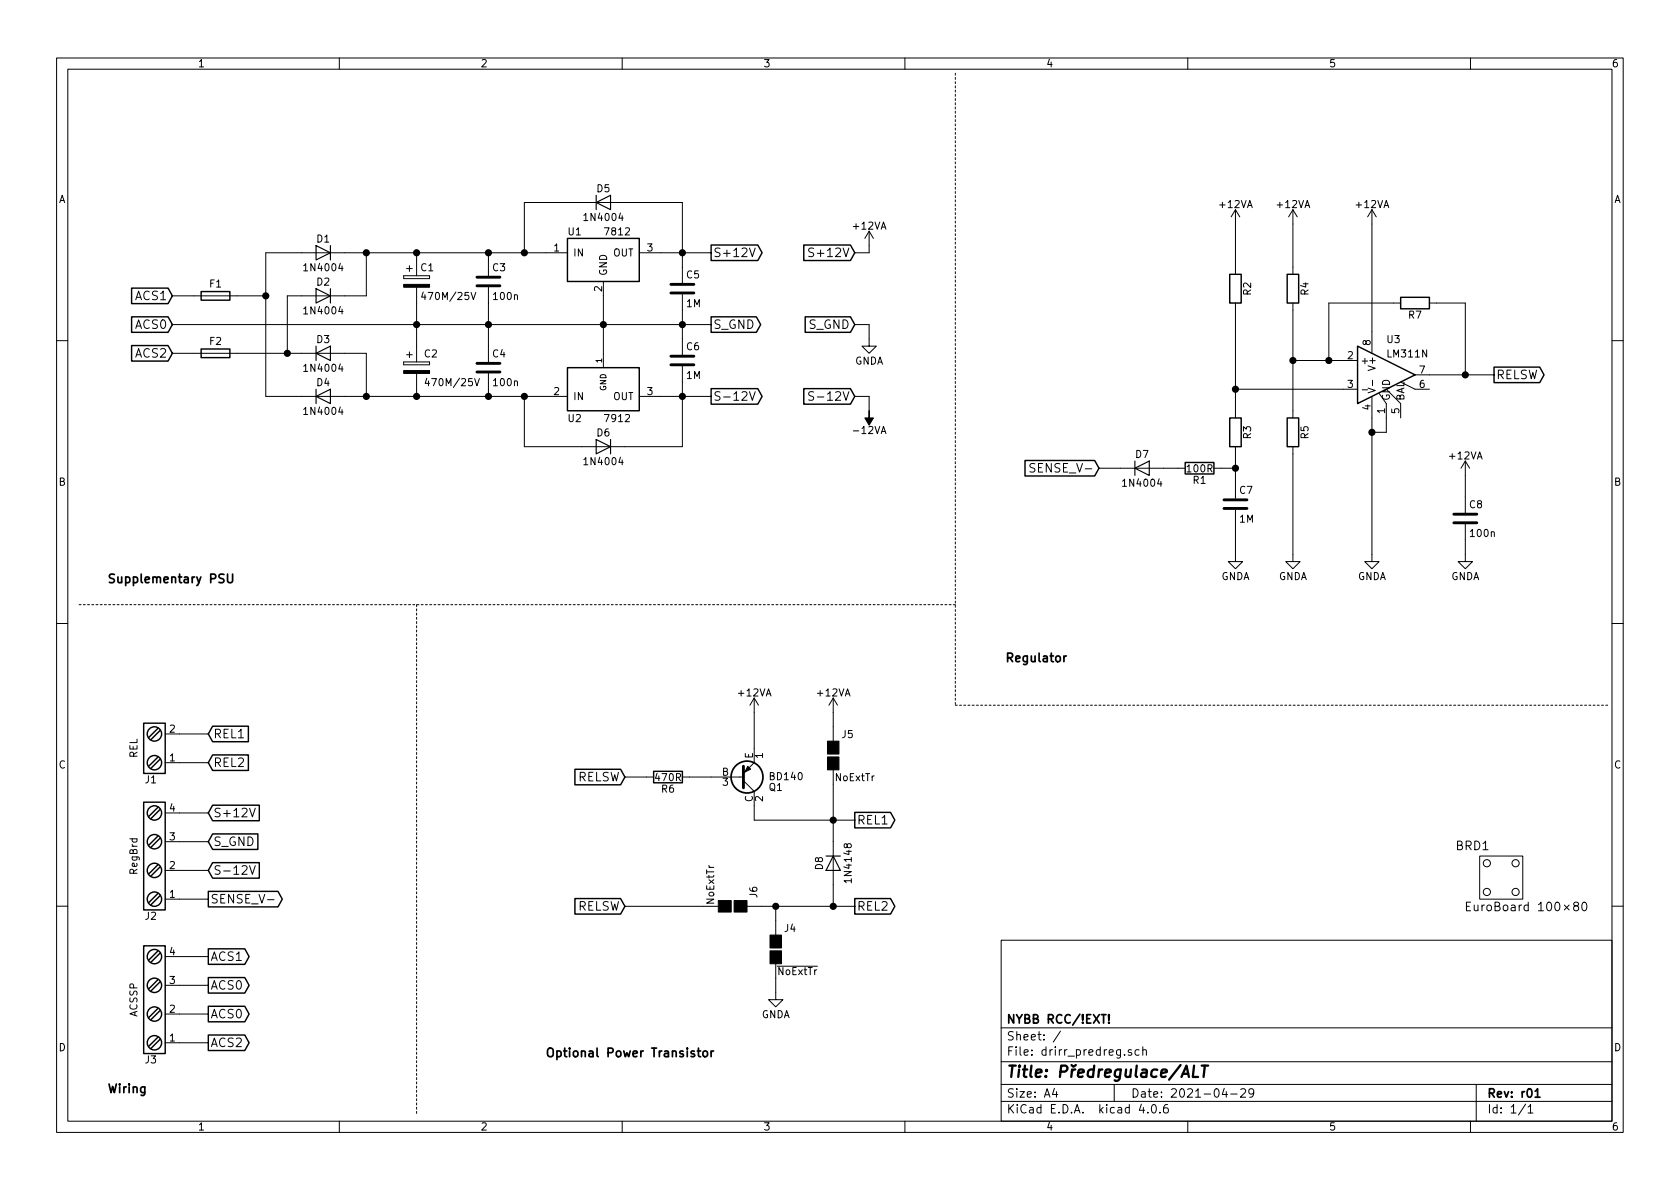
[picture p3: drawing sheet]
EESchema Schematic File Version 2
LIBS:power
LIBS:device
LIBS:transistors
LIBS:conn
LIBS:linear
LIBS:regul
LIBS:74xx
LIBS:cmos4000
LIBS:adc-dac
LIBS:memory
LIBS:xilinx
LIBS:microcontrollers
LIBS:dsp
LIBS:microchip
LIBS:analog_switches
LIBS:motorola
LIBS:texas
LIBS:intel
LIBS:audio
LIBS:interface
LIBS:digital-audio
LIBS:philips
LIBS:display
LIBS:cypress
LIBS:siliconi
LIBS:opto
LIBS:atmel
LIBS:contrib
LIBS:valves
LIBS:devices_my
LIBS:drirr_predreg-cache
EELAYER 25 0
EELAYER END
$Descr A4 11693 8268
encoding utf-8
Sheet 1 1
Title "Předregulace/ALT"
Date "2021-04-29"
Rev "r01"
Comp "NYBB RCC/!EXT!"
Comment1 ""
Comment2 ""
Comment3 ""
Comment4 ""
$EndDescr
$Comp
L Fuse F1
U 1 1
P 1500 2050
F 0 "F1" V 1580 2050 50  0000 C CNN
F 1 "Fuse" V 1425 2050 50  0001 C CNN
F 2 "Fuse_Holders_and_Fuses:Fuseholder5x20_horiz_open_universal_Type-III" V 1430 2050 50  0001 C CNN
F 3 "" H 1500 2050 50  0001 C CNN
	1    1500 2050
	0    1    -1   0   
$EndComp
$Comp
L Fuse F2
U 1 1
P 1500 2450
F 0 "F2" V 1580 2450 50  0000 C CNN
F 1 "Fuse" V 1425 2450 50  0001 C CNN
F 2 "Fuse_Holders_and_Fuses:Fuseholder5x20_horiz_open_universal_Type-III" V 1430 2450 50  0001 C CNN
F 3 "" H 1500 2450 50  0001 C CNN
	1    1500 2450
	0    1    -1   0   
$EndComp
Wire Wire Line
	1200 2050 1350 2050
Wire Wire Line
	1200 2450 1350 2450
$Comp
L D D1
U 1 1
P 2250 1750
F 0 "D1" H 2250 1850 50  0000 C CNN
F 1 "1N4004" H 2250 1650 50  0000 C CNN
F 2 "Diodes_THT:D_DO-15_P12.70mm_Horizontal" H 2250 1750 50  0001 C CNN
F 3 "" H 2250 1750 50  0001 C CNN
	1    2250 1750
	-1   0    0    -1  
$EndComp
$Comp
L D D2
U 1 1
P 2250 2050
F 0 "D2" H 2250 2150 50  0000 C CNN
F 1 "1N4004" H 2250 1950 50  0000 C CNN
F 2 "Diodes_THT:D_DO-15_P12.70mm_Horizontal" H 2250 2050 50  0001 C CNN
F 3 "" H 2250 2050 50  0001 C CNN
	1    2250 2050
	-1   0    0    -1  
$EndComp
$Comp
L D D3
U 1 1
P 2250 2450
F 0 "D3" H 2250 2550 50  0000 C CNN
F 1 "1N4004" H 2250 2350 50  0000 C CNN
F 2 "Diodes_THT:D_DO-15_P12.70mm_Horizontal" H 2250 2450 50  0001 C CNN
F 3 "" H 2250 2450 50  0001 C CNN
	1    2250 2450
	1    0    0    -1  
$EndComp
$Comp
L D D4
U 1 1
P 2250 2750
F 0 "D4" H 2250 2850 50  0000 C CNN
F 1 "1N4004" H 2250 2650 50  0000 C CNN
F 2 "Diodes_THT:D_DO-15_P12.70mm_Horizontal" H 2250 2750 50  0001 C CNN
F 3 "" H 2250 2750 50  0001 C CNN
	1    2250 2750
	1    0    0    -1  
$EndComp
Wire Wire Line
	1850 1750 1850 2750
Wire Wire Line
	1850 2050 1650 2050
Wire Wire Line
	2100 1750 1850 1750
Wire Wire Line
	2100 2050 2000 2050
Wire Wire Line
	2000 2050 2000 2450
Wire Wire Line
	1650 2450 2100 2450
Connection ~ 2000 2450
Wire Wire Line
	1850 2750 2100 2750
Connection ~ 1850 2050
Wire Wire Line
	2400 1750 3800 1750
Wire Wire Line
	2550 1750 2550 2050
Wire Wire Line
	2550 2050 2400 2050
Wire Wire Line
	2400 2450 2550 2450
Wire Wire Line
	2550 2450 2550 2750
Wire Wire Line
	2400 2750 3800 2750
$Comp
L CP C1
U 1 1
P 2900 1950
F 0 "C1" H 2925 2050 50  0000 L CNN
F 1 "470M/25V" H 2925 1850 50  0000 L CNN
F 2 "Capacitors_THT:CP_Radial_D12.5mm_P5.00mm" H 2938 1800 50  0001 C CNN
F 3 "" H 2900 1950 50  0001 C CNN
	1    2900 1950
	1    0    0    -1  
$EndComp
Wire Wire Line
	1200 2250 4950 2250
Wire Wire Line
	2900 2100 2900 2400
$Comp
L CP C2
U 1 1
P 2900 2550
F 0 "C2" H 2950 2650 50  0000 L CNN
F 1 "470M/25V" H 2950 2450 50  0000 L CNN
F 2 "Capacitors_THT:CP_Radial_D12.5mm_P5.00mm" H 2938 2400 50  0001 C CNN
F 3 "" H 2900 2550 50  0001 C CNN
	1    2900 2550
	1    0    0    -1  
$EndComp
Connection ~ 2900 2250
Wire Wire Line
	2900 1750 2900 1800
Connection ~ 2550 1750
Wire Wire Line
	2900 2750 2900 2700
Connection ~ 2550 2750
$Comp
L C C3
U 1 1
P 3400 1950
F 0 "C3" H 3425 2050 50  0000 L CNN
F 1 "100n" H 3425 1850 50  0000 L CNN
F 2 "Capacitors_THT:C_Disc_D7.5mm_W2.5mm_P5.00mm" H 3438 1800 50  0001 C CNN
F 3 "" H 3400 1950 50  0001 C CNN
	1    3400 1950
	1    0    0    -1  
$EndComp
$Comp
L C C4
U 1 1
P 3400 2550
F 0 "C4" H 3425 2650 50  0000 L CNN
F 1 "100n" H 3425 2450 50  0000 L CNN
F 2 "Capacitors_THT:C_Disc_D7.5mm_W2.5mm_P5.00mm" H 3438 2400 50  0001 C CNN
F 3 "" H 3400 2550 50  0001 C CNN
	1    3400 2550
	1    0    0    -1  
$EndComp
Wire Wire Line
	3400 2100 3400 2400
Connection ~ 3400 2250
Wire Wire Line
	3400 1750 3400 1800
Connection ~ 2900 1750
Wire Wire Line
	3400 2750 3400 2700
Connection ~ 2900 2750
Wire Wire Line
	4200 2050 4200 2450
Connection ~ 4200 2250
Connection ~ 3400 2750
Connection ~ 3400 1750
$Comp
L D D5
U 1 1
P 4200 1400
F 0 "D5" H 4200 1500 50  0000 C CNN
F 1 "1N4004" H 4200 1300 50  0000 C CNN
F 2 "Diodes_THT:D_DO-15_P12.70mm_Horizontal" H 4200 1400 50  0001 C CNN
F 3 "" H 4200 1400 50  0001 C CNN
	1    4200 1400
	1    0    0    -1  
$EndComp
$Comp
L D D6
U 1 1
P 4200 3100
F 0 "D6" H 4200 3200 50  0000 C CNN
F 1 "1N4004" H 4200 3000 50  0000 C CNN
F 2 "Diodes_THT:D_DO-15_P12.70mm_Horizontal" H 4200 3100 50  0001 C CNN
F 3 "" H 4200 3100 50  0001 C CNN
	1    4200 3100
	-1   0    0    -1  
$EndComp
Wire Wire Line
	4050 3100 3650 3100
Wire Wire Line
	3650 3100 3650 2750
Connection ~ 3650 2750
Wire Wire Line
	4050 1400 3650 1400
Wire Wire Line
	3650 1400 3650 1750
Connection ~ 3650 1750
Wire Wire Line
	4600 1750 4950 1750
Wire Wire Line
	4750 1400 4750 1850
Wire Wire Line
	4750 1400 4350 1400
Wire Wire Line
	4600 2750 4950 2750
Wire Wire Line
	4750 2650 4750 3100
Wire Wire Line
	4750 3100 4350 3100
$Comp
L C C5
U 1 1
P 4750 2000
F 0 "C5" H 4775 2100 50  0000 L CNN
F 1 "1M" H 4775 1900 50  0000 L CNN
F 2 "Capacitors_THT:C_Disc_D7.5mm_W2.5mm_P5.00mm" H 4788 1850 50  0001 C CNN
F 3 "" H 4750 2000 50  0001 C CNN
	1    4750 2000
	1    0    0    -1  
$EndComp
$Comp
L C C6
U 1 1
P 4750 2500
F 0 "C6" H 4775 2600 50  0000 L CNN
F 1 "1M" H 4775 2400 50  0000 L CNN
F 2 "Capacitors_THT:C_Disc_D7.5mm_W2.5mm_P5.00mm" H 4788 2350 50  0001 C CNN
F 3 "" H 4750 2500 50  0001 C CNN
	1    4750 2500
	1    0    0    -1  
$EndComp
Connection ~ 4750 1750
Wire Wire Line
	4750 2150 4750 2350
Connection ~ 4750 2250
Connection ~ 4750 2750
Text GLabel 4950 1750 2    60   Output ~ 0
S+12V
Text GLabel 4950 2750 2    60   Output ~ 0
S-12V
Text GLabel 4950 2250 2    60   Output ~ 0
S_GND
$Comp
L LM311N U3
U 1 1
P 9650 2600
F 0 "U3" H 9650 2850 50  0000 L CNN
F 1 "LM311N" H 9650 2750 50  0000 L CNN
F 2 "Housings_DIP:DIP-8_W7.62mm_LongPads" H 9650 2600 50  0001 C CNN
F 3 "" H 9650 2600 50  0001 C CNN
	1    9650 2600
	1    0    0    -1  
$EndComp
Text GLabel 5950 2250 0    60   Input ~ 0
S_GND
$Comp
L GNDA #PWR01
U 1 1
P 6050 2350
F 0 "#PWR01" H 6050 2100 50  0001 C CNN
F 1 "GNDA" H 6050 2200 50  0000 C CNN
F 2 "" H 6050 2350 50  0001 C CNN
F 3 "" H 6050 2350 50  0001 C CNN
	1    6050 2350
	1    0    0    -1  
$EndComp
Wire Wire Line
	6050 2350 6050 2250
Wire Wire Line
	6050 2250 5950 2250
Text GLabel 5950 1750 0    60   Input ~ 0
S+12V
$Comp
L +12VA #PWR02
U 1 1
P 6050 1700
F 0 "#PWR02" H 6050 1550 50  0001 C CNN
F 1 "+12VA" H 6050 1840 50  0000 C CNN
F 2 "" H 6050 1700 50  0001 C CNN
F 3 "" H 6050 1700 50  0001 C CNN
	1    6050 1700
	1    0    0    -1  
$EndComp
Wire Wire Line
	6050 1700 6050 1750
Wire Wire Line
	6050 1750 5950 1750
Text GLabel 5950 2750 0    60   Input ~ 0
S-12V
$Comp
L -12VA #PWR03
U 1 1
P 6050 2850
F 0 "#PWR03" H 6050 2700 50  0001 C CNN
F 1 "-12VA" H 6050 2990 50  0000 C CNN
F 2 "" H 6050 2850 50  0001 C CNN
F 3 "" H 6050 2850 50  0001 C CNN
	1    6050 2850
	1    0    0    1   
$EndComp
Wire Wire Line
	6050 2850 6050 2750
Wire Wire Line
	6050 2750 5950 2750
$Comp
L +12VA #PWR04
U 1 1
P 9550 1550
F 0 "#PWR04" H 9550 1400 50  0001 C CNN
F 1 "+12VA" H 9550 1690 50  0000 C CNN
F 2 "" H 9550 1550 50  0001 C CNN
F 3 "" H 9550 1550 50  0001 C CNN
	1    9550 1550
	1    0    0    -1  
$EndComp
Wire Wire Line
	9550 1550 9550 2300
$Comp
L GNDA #PWR05
U 1 1
P 9550 3850
F 0 "#PWR05" H 9550 3600 50  0001 C CNN
F 1 "GNDA" H 9550 3700 50  0000 C CNN
F 2 "" H 9550 3850 50  0001 C CNN
F 3 "" H 9550 3850 50  0001 C CNN
	1    9550 3850
	1    0    0    -1  
$EndComp
Wire Wire Line
	9550 2900 9550 3850
Wire Wire Line
	9650 2900 9650 3000
Wire Wire Line
	9650 3000 9550 3000
Connection ~ 9550 3000
$Comp
L D D8
U 1 1
P 5800 6000
F 0 "D8" H 5800 6100 50  0000 C CNN
F 1 "1N4148" H 5800 5900 50  0000 C CNN
F 2 "Diodes_THT:D_DO-15_P12.70mm_Horizontal" H 5800 6000 50  0001 C CNN
F 3 "" H 5800 6000 50  0001 C CNN
	1    5800 6000
	0    -1   1    0   
$EndComp
Wire Wire Line
	10200 2100 10200 2600
Wire Wire Line
	9950 2600 10400 2600
$Comp
L R R7
U 1 1
P 9850 2100
F 0 "R7" V 9930 2100 50  0000 C CNN
F 1 "R" V 9850 2100 50  0001 C CNN
F 2 "Resistors_THT:R_Axial_DIN0411_L9.9mm_D3.6mm_P15.24mm_Horizontal" V 9780 2100 50  0001 C CNN
F 3 "" H 9850 2100 50  0001 C CNN
	1    9850 2100
	0    1    1    0   
$EndComp
Connection ~ 10200 2600
Wire Wire Line
	10000 2100 10200 2100
Wire Wire Line
	9700 2100 9250 2100
Wire Wire Line
	9250 2100 9250 2500
Wire Wire Line
	9000 2500 9350 2500
Text GLabel 10400 2600 2    60   Output ~ 0
RELSW
$Comp
L R R4
U 1 1
P 9000 2000
F 0 "R4" V 9080 2000 50  0000 C CNN
F 1 "R" V 9000 2000 50  0001 C CNN
F 2 "Resistors_THT:R_Axial_DIN0411_L9.9mm_D3.6mm_P15.24mm_Horizontal" V 8930 2000 50  0001 C CNN
F 3 "" H 9000 2000 50  0001 C CNN
	1    9000 2000
	1    0    0    -1  
$EndComp
Wire Wire Line
	9000 2150 9000 2850
Connection ~ 9250 2500
$Comp
L +12VA #PWR06
U 1 1
P 9000 1550
F 0 "#PWR06" H 9000 1400 50  0001 C CNN
F 1 "+12VA" H 9000 1690 50  0000 C CNN
F 2 "" H 9000 1550 50  0001 C CNN
F 3 "" H 9000 1550 50  0001 C CNN
	1    9000 1550
	1    0    0    -1  
$EndComp
Wire Wire Line
	9000 1550 9000 1850
$Comp
L R R5
U 1 1
P 9000 3000
F 0 "R5" V 9080 3000 50  0000 C CNN
F 1 "R" V 9000 3000 50  0001 C CNN
F 2 "Resistors_THT:R_Axial_DIN0411_L9.9mm_D3.6mm_P15.24mm_Horizontal" V 8930 3000 50  0001 C CNN
F 3 "" H 9000 3000 50  0001 C CNN
	1    9000 3000
	1    0    0    -1  
$EndComp
$Comp
L GNDA #PWR07
U 1 1
P 9000 3850
F 0 "#PWR07" H 9000 3600 50  0001 C CNN
F 1 "GNDA" H 9000 3700 50  0000 C CNN
F 2 "" H 9000 3850 50  0001 C CNN
F 3 "" H 9000 3850 50  0001 C CNN
	1    9000 3850
	1    0    0    -1  
$EndComp
Wire Wire Line
	9000 3850 9000 3150
Connection ~ 9000 2500
$Comp
L R R2
U 1 1
P 8600 2000
F 0 "R2" V 8680 2000 50  0000 C CNN
F 1 "R" V 8600 2000 50  0001 C CNN
F 2 "Resistors_THT:R_Axial_DIN0411_L9.9mm_D3.6mm_P15.24mm_Horizontal" V 8530 2000 50  0001 C CNN
F 3 "" H 8600 2000 50  0001 C CNN
	1    8600 2000
	1    0    0    -1  
$EndComp
Wire Wire Line
	8600 2150 8600 2850
Wire Wire Line
	8600 2700 9350 2700
$Comp
L +12VA #PWR08
U 1 1
P 8600 1550
F 0 "#PWR08" H 8600 1400 50  0001 C CNN
F 1 "+12VA" H 8600 1690 50  0000 C CNN
F 2 "" H 8600 1550 50  0001 C CNN
F 3 "" H 8600 1550 50  0001 C CNN
	1    8600 1550
	1    0    0    -1  
$EndComp
Wire Wire Line
	8600 1550 8600 1850
$Comp
L R R3
U 1 1
P 8600 3000
F 0 "R3" V 8680 3000 50  0000 C CNN
F 1 "R" V 8600 3000 50  0001 C CNN
F 2 "Resistors_THT:R_Axial_DIN0411_L9.9mm_D3.6mm_P15.24mm_Horizontal" V 8530 3000 50  0001 C CNN
F 3 "" H 8600 3000 50  0001 C CNN
	1    8600 3000
	1    0    0    -1  
$EndComp
Connection ~ 8600 2700
$Comp
L C C7
U 1 1
P 8600 3500
F 0 "C7" H 8625 3600 50  0000 L CNN
F 1 "1M" H 8625 3400 50  0000 L CNN
F 2 "Capacitors_THT:C_Disc_D7.5mm_W2.5mm_P5.00mm" H 8638 3350 50  0001 C CNN
F 3 "" H 8600 3500 50  0001 C CNN
	1    8600 3500
	1    0    0    -1  
$EndComp
Wire Wire Line
	8600 3150 8600 3350
$Comp
L GNDA #PWR09
U 1 1
P 8600 3850
F 0 "#PWR09" H 8600 3600 50  0001 C CNN
F 1 "GNDA" H 8600 3700 50  0000 C CNN
F 2 "" H 8600 3850 50  0001 C CNN
F 3 "" H 8600 3850 50  0001 C CNN
	1    8600 3850
	1    0    0    -1  
$EndComp
Wire Wire Line
	8600 3650 8600 3850
$Comp
L R R1
U 1 1
P 8350 3250
F 0 "R1" V 8430 3250 50  0000 C CNN
F 1 "100R" V 8350 3250 50  0000 C CNN
F 2 "Resistors_THT:R_Axial_DIN0411_L9.9mm_D3.6mm_P15.24mm_Horizontal" V 8280 3250 50  0001 C CNN
F 3 "" H 8350 3250 50  0001 C CNN
	1    8350 3250
	0    1    1    0   
$EndComp
Wire Wire Line
	8500 3250 8600 3250
Connection ~ 8600 3250
$Comp
L D D7
U 1 1
P 7950 3250
F 0 "D7" H 7950 3350 50  0000 C CNN
F 1 "1N4004" H 7950 3150 50  0000 C CNN
F 2 "Diodes_THT:D_DO-15_P12.70mm_Horizontal" H 7950 3250 50  0001 C CNN
F 3 "" H 7950 3250 50  0001 C CNN
	1    7950 3250
	1    0    0    -1  
$EndComp
Wire Wire Line
	8200 3250 8100 3250
Text GLabel 7650 3250 0    60   Input ~ 0
SENSE_V-
Wire Wire Line
	7800 3250 7650 3250
$Comp
L C C8
U 1 1
P 10200 3600
F 0 "C8" H 10225 3700 50  0000 L CNN
F 1 "100n" H 10225 3500 50  0000 L CNN
F 2 "Capacitors_THT:C_Disc_D7.5mm_W2.5mm_P5.00mm" H 10238 3450 50  0001 C CNN
F 3 "" H 10200 3600 50  0001 C CNN
	1    10200 3600
	1    0    0    -1  
$EndComp
$Comp
L GNDA #PWR010
U 1 1
P 10200 3850
F 0 "#PWR010" H 10200 3600 50  0001 C CNN
F 1 "GNDA" H 10200 3700 50  0000 C CNN
F 2 "" H 10200 3850 50  0001 C CNN
F 3 "" H 10200 3850 50  0001 C CNN
	1    10200 3850
	1    0    0    -1  
$EndComp
Wire Wire Line
	10200 3750 10200 3850
$Comp
L +12VA #PWR011
U 1 1
P 10200 3300
F 0 "#PWR011" H 10200 3150 50  0001 C CNN
F 1 "+12VA" H 10200 3440 50  0000 C CNN
F 2 "" H 10200 3300 50  0001 C CNN
F 3 "" H 10200 3300 50  0001 C CNN
	1    10200 3300
	1    0    0    -1  
$EndComp
Wire Wire Line
	10200 3300 10200 3450
Text GLabel 1200 2250 0    60   Input ~ 0
ACS0
Text GLabel 1200 2050 0    60   Input ~ 0
ACS1
Text GLabel 1200 2450 0    60   Input ~ 0
ACS2
$Comp
L BD140 Q1
U 1 1
P 5150 5400
F 0 "Q1" H 5350 5475 50  0000 L CNN
F 1 "BD140" H 5350 5400 50  0000 L CNN
F 2 "TO_SOT_Packages_THT:TO-126_Vertical" H 5350 5325 50  0001 L CIN
F 3 "" H 5150 5400 50  0001 L CNN
	1    5150 5400
	1    0    0    1   
$EndComp
$Comp
L +12VA #PWR012
U 1 1
P 5250 4950
F 0 "#PWR012" H 5250 4800 50  0001 C CNN
F 1 "+12VA" H 5250 5090 50  0000 C CNN
F 2 "" H 5250 4950 50  0001 C CNN
F 3 "" H 5250 4950 50  0001 C CNN
	1    5250 4950
	1    0    0    -1  
$EndComp
Wire Wire Line
	5250 5200 5250 4950
Text GLabel 4350 5400 0    60   Input ~ 0
RELSW
$Comp
L R R6
U 1 1
P 4650 5400
F 0 "R6" V 4730 5400 50  0000 C CNN
F 1 "470R" V 4650 5400 50  0000 C CNN
F 2 "Resistors_THT:R_Axial_DIN0411_L9.9mm_D3.6mm_P15.24mm_Horizontal" V 4580 5400 50  0001 C CNN
F 3 "" H 4650 5400 50  0001 C CNN
	1    4650 5400
	0    1    1    0   
$EndComp
Wire Wire Line
	4950 5400 4800 5400
Wire Wire Line
	4500 5400 4350 5400
Text GLabel 5950 5700 2    60   Output ~ 0
REL1
Wire Wire Line
	5250 5700 5950 5700
Wire Wire Line
	5250 5700 5250 5600
$Comp
L +12VA #PWR013
U 1 1
P 5800 4950
F 0 "#PWR013" H 5800 4800 50  0001 C CNN
F 1 "+12VA" H 5800 5090 50  0000 C CNN
F 2 "" H 5800 4950 50  0001 C CNN
F 3 "" H 5800 4950 50  0001 C CNN
	1    5800 4950
	1    0    0    -1  
$EndComp
Wire Wire Line
	5800 5450 5800 5850
Connection ~ 5800 5700
Text GLabel 5950 6300 2    60   Output ~ 0
REL2
Wire Wire Line
	5300 6300 5950 6300
Wire Wire Line
	5800 6300 5800 6150
$Comp
L GS2 J5
U 1 1
P 5800 5250
F 0 "J5" H 5900 5400 50  0000 C CNN
F 1 "NoExtTr" H 5950 5100 50  0000 C CNN
F 2 "Connectors:GS2" V 5874 5250 50  0001 C CNN
F 3 "" H 5800 5250 50  0001 C CNN
	1    5800 5250
	1    0    0    -1  
$EndComp
Wire Wire Line
	5800 4950 5800 5050
Connection ~ 5800 6300
Text GLabel 4350 6300 0    60   Input ~ 0
RELSW
$Comp
L GNDA #PWR014
U 1 1
P 5400 6900
F 0 "#PWR014" H 5400 6650 50  0001 C CNN
F 1 "GNDA" H 5400 6750 50  0000 C CNN
F 2 "" H 5400 6900 50  0001 C CNN
F 3 "" H 5400 6900 50  0001 C CNN
	1    5400 6900
	1    0    0    -1  
$EndComp
$Comp
L Screw_Terminal_1x04 J2
U 1 1
P 1050 5950
F 0 "J2" H 1050 6400 50  0000 C TNN
F 1 "RegBrd" V 900 5950 50  0000 C TNN
F 2 "Connectors:AK300-4" H 1050 5525 50  0001 C CNN
F 3 "" H 1025 6150 50  0001 C CNN
	1    1050 5950
	1    0    0    1   
$EndComp
Text GLabel 1450 5650 2    60   Input ~ 0
S+12V
Text GLabel 1450 5850 2    60   Input ~ 0
S_GND
Text GLabel 1450 6050 2    60   Input ~ 0
S-12V
Text GLabel 1450 6250 2    60   Output ~ 0
SENSE_V-
Wire Wire Line
	1450 5650 1250 5650
Wire Wire Line
	1450 5850 1250 5850
Wire Wire Line
	1450 6050 1250 6050
Wire Wire Line
	1450 6250 1250 6250
$Comp
L Screw_Terminal_1x02 J1
U 1 1
P 1050 5200
F 0 "J1" H 1050 5450 50  0000 C TNN
F 1 "REL" V 900 5200 50  0000 C TNN
F 2 "Connectors:AK300-2" H 1050 4975 50  0001 C CNN
F 3 "" H 1025 5200 50  0001 C CNN
	1    1050 5200
	1    0    0    1   
$EndComp
Text GLabel 1450 5100 2    60   Input ~ 0
REL1
Text GLabel 1450 5300 2    60   Input ~ 0
REL2
Wire Wire Line
	1450 5100 1250 5100
Wire Wire Line
	1450 5300 1250 5300
$Comp
L Screw_Terminal_1x04 J3
U 1 1
P 1050 6950
F 0 "J3" H 1050 7400 50  0000 C TNN
F 1 "ACSSP" V 900 6950 50  0000 C TNN
F 2 "Connectors:AK300-4" H 1050 6525 50  0001 C CNN
F 3 "" H 1025 7150 50  0001 C CNN
	1    1050 6950
	1    0    0    1   
$EndComp
Text GLabel 1450 6650 2    60   Output ~ 0
ACS1
Text GLabel 1450 6850 2    60   Output ~ 0
ACS0
Text GLabel 1450 7050 2    60   Output ~ 0
ACS0
Text GLabel 1450 7250 2    60   Output ~ 0
ACS2
Wire Wire Line
	1450 6650 1250 6650
Wire Wire Line
	1450 6850 1250 6850
Wire Wire Line
	1450 7050 1250 7050
Wire Wire Line
	1450 7250 1250 7250
Wire Notes Line
	6650 500  6650 4900
Wire Notes Line
	6650 4900 11200 4900
Wire Notes Line
	6650 4200 550  4200
Wire Notes Line
	2900 4200 2900 7750
Text Notes 750  4050 0    60   ~ 12
Supplementary PSU
Text Notes 750  7600 0    60   ~ 12
Wiring
Text Notes 7000 4600 0    60   ~ 12
Regulator
Text Notes 3800 7350 0    60   ~ 12
Optional Power Transistor
$Comp
L LM7812ACT U1
U 1 1
P 4200 1800
F 0 "U1" H 4000 2000 50  0000 C CNN
F 1 "7812" H 4200 2000 50  0000 L CNN
F 2 "TO_SOT_Packages_THT:TO-220_Vertical" H 4200 1900 50  0001 C CIN
F 3 "" H 4200 1800 50  0001 C CNN
	1    4200 1800
	1    0    0    -1  
$EndComp
$Comp
L LM7912CT U2
U 1 1
P 4200 2700
F 0 "U2" H 4000 2500 50  0000 C CNN
F 1 "7912" H 4200 2500 50  0000 L CNN
F 2 "TO_SOT_Packages_THT:TO-220_Vertical" H 4200 2600 50  0001 C CIN
F 3 "" H 4200 2700 50  0001 C CNN
	1    4200 2700
	1    0    0    -1  
$EndComp
$Comp
L GS2 J4
U 1 1
P 5400 6600
F 0 "J4" H 5500 6750 50  0000 C CNN
F 1 "~NoExtTr" H 5550 6450 50  0000 C CNN
F 2 "Connectors:GS2" V 5474 6600 50  0001 C CNN
F 3 "" H 5400 6600 50  0001 C CNN
	1    5400 6600
	1    0    0    -1  
$EndComp
Wire Wire Line
	5400 6400 5400 6300
Wire Wire Line
	5400 6900 5400 6800
$Comp
L GS2 J6
U 1 1
P 5100 6300
F 0 "J6" H 5200 6450 50  0000 C CNN
F 1 "NoExtTr" H 5250 6150 50  0000 C CNN
F 2 "Connectors:GS2" V 5174 6300 50  0001 C CNN
F 3 "" H 5100 6300 50  0001 C CNN
	1    5100 6300
	0    1    -1   0   
$EndComp
Connection ~ 5400 6300
Wire Wire Line
	4350 6300 4900 6300
$Comp
L Board BRD1
U 1 1
P 10450 6100
F 0 "BRD1" H 10250 6325 60  0000 C CNN
F 1 "EuroBoard 100×80" H 10625 5900 60  0000 C CNN
F 2 "EuroBoard_Outline:EuroBoard_halb_Type-I_100mmX80mm_holes" H 10350 6000 60  0001 C CNN
F 3 "" H 10350 6000 60  0001 C CNN
	1    10450 6100
	1    0    0    -1  
$EndComp
$EndSCHEMATC
